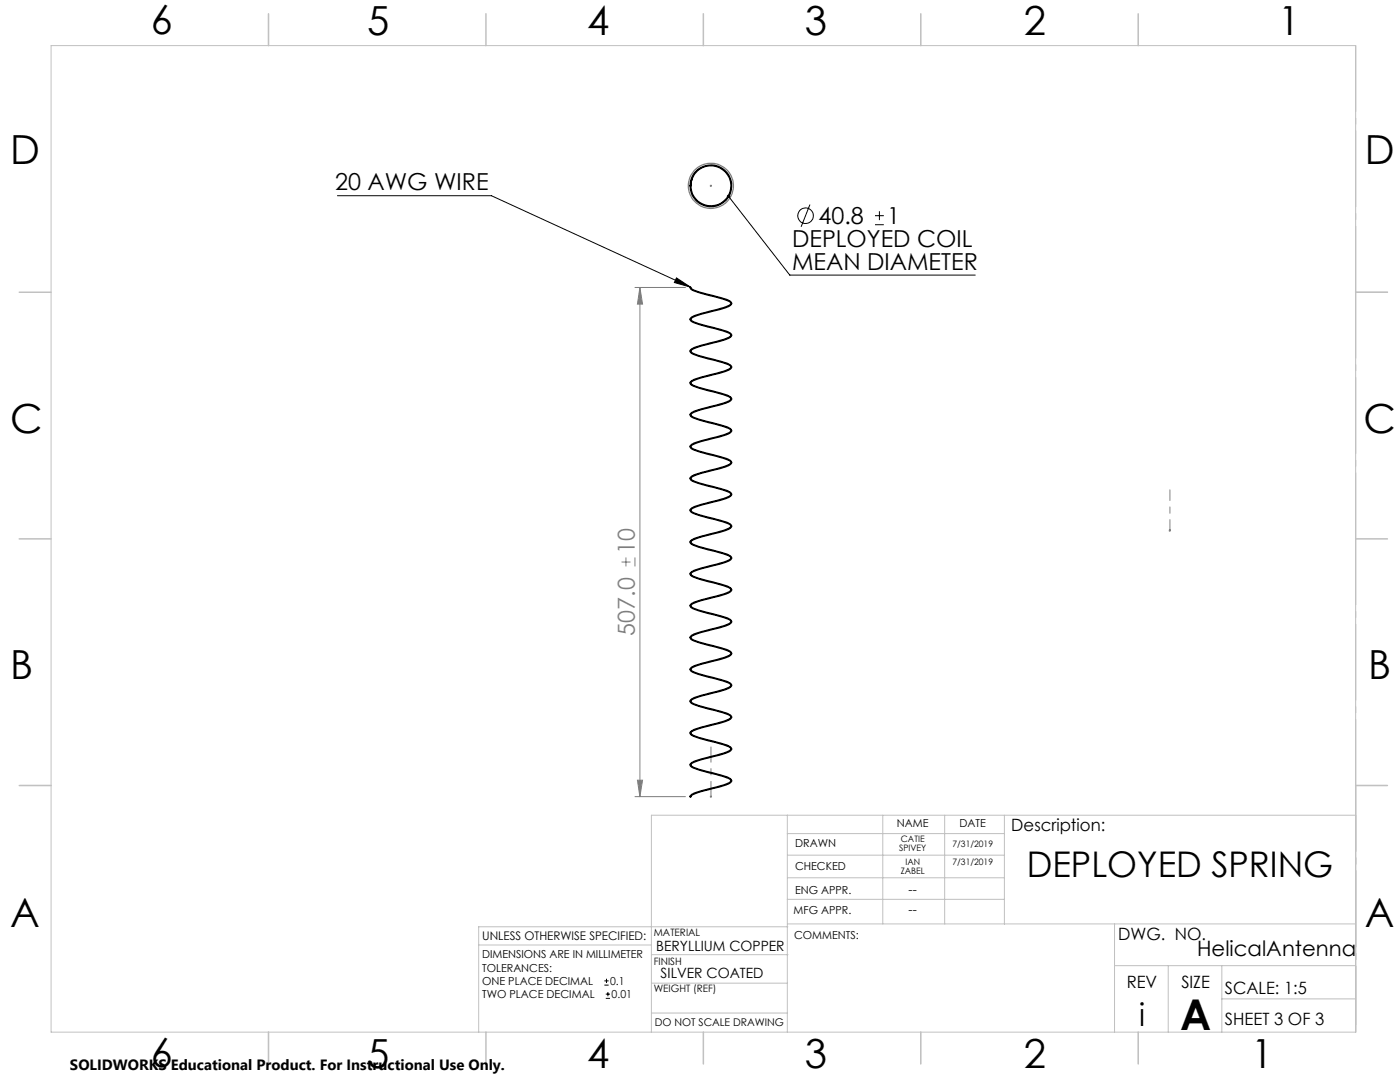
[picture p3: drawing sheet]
<svg xmlns="http://www.w3.org/2000/svg" width="279mm" height="216mm" viewBox="0 0 279 216" stroke-linecap="round" stroke-linejoin="round" font-family="sans-serif">
<path d="M126.7 57.4h10.1M127.7 57.4v101.6M127.7 57.4l.5 3.3h-1zM124 112.1h1.8M124.9 111.2v1.8M126.7 111.2v1.8M126.7 159h10.1M127.2 155.7h1l-.5 3.3z" fill="none" stroke="#808080" stroke-width=".2"/>
<g fill="none" stroke="#000" stroke-width=".2">
<path d="M67.3 39.1h30.8l39.7 18.2M145.4 39.2l12.2 15.7h37M135 55.5l2.8 1.8-3.2-.9zM161.6 40.8l-1.7 4.5M174.6 44.8h1.8M174.6 43h1.8M175.5 42.2v1.7M120.6 196.6h.9M120.6 195.7h.9M120.9 199.2h.8M120.9 198.4h.8M121 195.3v.8"/>
<path d="M121.3 197.9v.9"/>
<circle cx="160.8" cy="43.1" r="1.56"/>
</g>
<g fill="none" stroke="#808080" stroke-width=".25">
<path d="M233.4 105.8l.1 .1z"/>
<circle cx="141.9" cy="37.1" r=".07"/>
<circle cx="141.9" cy="37.1" r="4.5"/>
<circle cx="233.5" cy="105.9" r=".06"/>
<circle cx="141.9" cy="159" r=".08"/>
</g>
<path d="M270.6 9.1v49.2M270.6 58.3v49.2M270.6 107.5v49.2M270.6 156.7v49.2" fill="none" stroke="#c0c0c0" stroke-width=".2" stroke-dasharray="15.2 1.3 1.3 1.3" stroke-dashoffset="2.1"/>
<g fill="none" stroke="#c0c0c0" stroke-width=".2">
<path d="M10.2 9.1h260.3v196.9h-260.3zM270.5 58.3h6.4M270.5 156.7h6.4M157.1 162.7v43.3M157.1 175.2h43.3M157.1 170.6h43.3M157.1 166.3h43.3M157.1 179.5h43.3M176.2 162.7v21.7M188.5 162.7v21.7M200.4 162.7v21.7M270.6 162.7h-140.6v43.3"/>
<path d="M95.5 188.6h34.5M130 196.2h27.1M130 190.5h27.3M157.1 184.4h113.4M157.2 184.9h-61.7v21.1M222.4 184.4v21.6M222.4 192.7h48.1M233.2 192.7v13.3M243.8 199.3h26.7M243.8 192.7v13.3M130 202.1h27.1"/>
</g>
<g fill="none" stroke="#c0c0c0" stroke-width=".3">
<path d="M53.6 2.8v6.3M97 2.8v6.3M140.4 2.8v6.3M183.8 2.8v6.3M227.2 2.8v6.3M3.8 58.3h6.4M270.5 58.3h6.4M3.8 107.5h6.4M270.5 107.5h6.4M3.8 156.7h6.4M270.5 156.7h6.4M53.6 206v6.3"/>
<path d="M97 206v6.3M140.4 206v6.3M183.8 206v6.3M227.2 206v6.3"/>
</g>
<path d="M233.5 105.8v-8.1" fill="none" stroke="#808080" stroke-width=".2" stroke-dasharray="15.2 1.3 1.3 1.3" stroke-dashoffset="13.1"/>
<path d="M233.5 105.8l-.1 .1M141.9 158.9h-.1" fill="none" stroke="#808080" stroke-width=".2" stroke-dasharray="15.2 1.3 1.3 1.3"/>
<path d="M141.9 158.9v-9.9" fill="none" stroke="#808080" stroke-width=".2" stroke-dasharray="15.2 1.3 1.3 1.3" stroke-dashoffset="12.2"/>
<path d="M127.2 155.7h1l-.5 3.3zM127.7 57.4l.5 3.3h-1z" fill="#808080"/>
<path d="M135 55.5l2.8 1.8-3.2-.9zM145.1 38.9a.33 .33 0 0 0 .2 .6 .33 .33 0 0 0 .4-.4 .33 .33 0 0 0-.4-.3l.1 .4z" fill="#000"/>
<g fill="none" stroke="#000" stroke-width=".25">
<path d="M137.7 37.1h.2M138.1 35.7l-.2 1.4M137.7 159l.1-.3a14.5 14.5 0 0 1 5.2-1.7l2.5-.8 .3-.3v-.3a6.7 6.7 0 0 0-3-1.1l-2.9-.7a4 4 0 0 1-2.1-.9l-.1-.3 .1-.2a14.5 14.5 0 0 1 5.2-1.7l2.5-.9 .3-.2v-.3a6.7 6.7 0 0 0-3-1.1l-2.9-.8a4 4 0 0 1-2.1-.9l-.1-.2 .1-.3a14.5 14.5 0 0 1 5.2-1.7l2.5-.8 .3-.3v-.3a6.7 6.7 0 0 0-3-1.1l-2.9-.7a4 4 0 0 1-2.1-.9l-.1-.3 .1-.2a14.5 14.5 0 0 1 5.2-1.7l2.5-.9 .3-.2v-.3a6.7 6.7 0 0 0-3-1.1l-2.9-.8a4 4 0 0 1-2.1-.9l-.1-.2 .1-.3a14.5 14.5 0 0 1 5.2-1.7l2.5-.8 .3-.3v-.3a6.7 6.7 0 0 0-3-1.1l-2.9-.7a4 4 0 0 1-2.1-.9l-.1-.3 .1-.2a14.5 14.5 0 0 1 5.2-1.7l2.5-.9 .3-.2v-.3a6.7 6.7 0 0 0-3-1.1l-2.9-.8a4 4 0 0 1-2.1-.9l-.1-.2 .1-.3a14.5 14.5 0 0 1 5.2-1.7l2.5-.8 .3-.3v-.3a6.7 6.7 0 0 0-3-1.1l-2.9-.7a4 4 0 0 1-2.1-.9l-.1-.3 .1-.2a14.5 14.5 0 0 1 5.2-1.7l2.5-.9 .3-.2v-.3a6.7 6.7 0 0 0-3-1.1l-2.9-.8a4 4 0 0 1-2.1-.9l-.1-.2 .1-.3a14.5 14.5 0 0 1 5.2-1.7l2.5-.8 .3-.3v-.3a6.7 6.7 0 0 0-3-1.1l-2.9-.7a4 4 0 0 1-2.1-.9l-.1-.3 .1-.2a14.5 14.5 0 0 1 5.2-1.7l2.5-.9 .3-.2v-.3a6.7 6.7 0 0 0-3-1.1l-2.9-.8a4 4 0 0 1-2.1-.9l-.1-.2 .1-.3a14.5 14.5 0 0 1 5.2-1.7l2.5-.8 .3-.3v-.3a6.7 6.7 0 0 0-3-1.1l-2.9-.7a4 4 0 0 1-2.1-.9l-.1-.3 .1-.2a14.5 14.5 0 0 1 5.2-1.7l2.5-.9 .3-.2v-.3a6.7 6.7 0 0 0-3-1.1l-2.9-.8a4 4 0 0 1-2.1-.9l-.1-.2 .1-.3a14.5 14.5 0 0 1 5.2-1.7l2.5-.8 .3-.3v-.3a6.7 6.7 0 0 0-3-1.1l-2.9-.7a4 4 0 0 1-2.1-.9l-.1-.3 .1-.2a14.5 14.5 0 0 1 5.2-1.7l2.5-.9 .3-.2v-.3a6.7 6.7 0 0 0-3-1.1l-2.9-.8a4 4 0 0 1-2.1-.9l-.1-.2 .1-.3a14.5 14.5 0 0 1 5.2-1.7l2.5-.8 .3-.3v-.3a6.7 6.7 0 0 0-3-1.1l-2.9-.7a4 4 0 0 1-2.1-.9l-.1-.3 .1-.2a14.5 14.5 0 0 1 5.2-1.7l2.5-.9 .3-.2v-.3a6.7 6.7 0 0 0-3-1.1l-2.9-.8a4 4 0 0 1-2.1-.9v-.3l.2 .3a11.7 11.7 0 0 0 4.3 1.4l2.8 .8 .7 .3 .2 .4-.2 .4a17.9 17.9 0 0 1-5.1 1.6l-2.1 .7a.73 .73 0 0 0-.7 .7 5.8 5.8 0 0 0 3 1.1l4.5 1.3 .4 .2 .2 .4-.2 .4a17.9 17.9 0 0 1-5.1 1.6l-2.1 .6a.73 .73 0 0 0-.7 .7 5.8 5.8 0 0 0 3 1.1l4.5 1.3 .4 .2 .2 .4-.2 .4a17.9 17.9 0 0 1-5.1 1.6l-2.1 .7a.73 .73 0 0 0-.7 .7 5.8 5.8 0 0 0 3 1.1l4.5 1.3 .4 .2 .2 .4-.2 .4a17.9 17.9 0 0 1-5.1 1.6l-2.1 .6a.73 .73 0 0 0-.7 .7 5.8 5.8 0 0 0 3 1.1l4.5 1.3 .4 .2 .2 .4-.2 .4a17.9 17.9 0 0 1-5.1 1.6l-2.1 .7a.73 .73 0 0 0-.7 .7 5.8 5.8 0 0 0 3 1.1l4.5 1.3 .4 .2 .2 .4-.2 .4a17.9 17.9 0 0 1-5.1 1.6l-2.1 .6a.73 .73 0 0 0-.7 .7 5.8 5.8 0 0 0 3 1.1l4.5 1.3 .4 .2 .2 .4-.2 .4a17.9 17.9 0 0 1-5.1 1.6l-2.1 .7a.73 .73 0 0 0-.7 .7 5.8 5.8 0 0 0 3 1.1l4.5 1.3 .4 .2 .2 .4-.2 .4a17.9 17.9 0 0 1-5.1 1.6l-2.1 .6a.73 .73 0 0 0-.7 .7 5.8 5.8 0 0 0 3 1.1l4.5 1.3 .4 .2 .2 .4-.2 .4a17.9 17.9 0 0 1-5.1 1.6l-2.1 .7a.73 .73 0 0 0-.7 .7 5.8 5.8 0 0 0 3 1.1l4.5 1.3 .4 .2 .2 .4-.2 .4a17.9 17.9 0 0 1-5.1 1.6l-2.1 .6a.73 .73 0 0 0-.7 .7 5.8 5.8 0 0 0 3 1.1l4.5 1.3 .4 .2 .2 .4-.2 .4a17.9 17.9 0 0 1-5.1 1.6l-2.1 .7a.73 .73 0 0 0-.7 .7 5.8 5.8 0 0 0 3 1.1l4.5 1.3 .4 .2 .2 .4-.2 .4a17.9 17.9 0 0 1-5.1 1.6l-2.1 .6a.73 .73 0 0 0-.7 .7 5.8 5.8 0 0 0 3 1.1l4.5 1.3 .4 .2 .2 .4-.2 .4a17.9 17.9 0 0 1-5.1 1.6l-2.1 .7a.73 .73 0 0 0-.7 .7 5.8 5.8 0 0 0 3 1.1l4.5 1.3 .4 .2 .2 .4-.2 .4a17.9 17.9 0 0 1-5.1 1.6l-2.1 .6a.73 .73 0 0 0-.7 .7 5.8 5.8 0 0 0 3 1.1l4.5 1.3 .4 .2 .2 .4-.2 .4a17.9 17.9 0 0 1-5.1 1.6l-2.1 .7a.73 .73 0 0 0-.7 .7 5.8 5.8 0 0 0 3 1.1l4.5 1.3 .4 .2 .2 .4-.2 .4a17.9 17.9 0 0 1-5.1 1.6l-2.4 .7-.4 .5"/>
<circle cx="141.9" cy="37.1" r="4"/>
<circle cx="141.9" cy="37.1" r="4.2"/>
<circle cx="137.8" cy="159" r=".08"/>
</g>
<text font-size="8.5" x="235.5" y="205.4">A</text>
<g font-size="8">
<text x="30.1" y="6.8">6</text>
<text x="73.3" y="6.9">5</text>
<text x="117.2" y="6.9">4</text>
<text x="160.6" y="6.9">3</text>
<text x="204.3" y="6.9">2</text>
<text x="255.1" y="6.9">1</text>
<text x="2.1" y="32.7">D</text>
<text x="272.4" y="32.7">D</text>
<text x="2.1" y="86.5">C</text>
<text x="272.1" y="86.5">C</text>
<text x="2.1" y="135.6">B</text>
<text x="273.1" y="135.6">B</text>
<text x="2.1" y="185">A</text>
<text x="272.4" y="185">A</text>
<text x="30.1" y="213">6</text>
<text x="73.3" y="213.1">5</text>
<text x="117.2" y="213.1">4</text>
<text x="160.6" y="213.1">3</text>
<text x="204.3" y="213.1">2</text>
<text x="249.7" y="213.1">1</text>
</g>
<text font-size="7.1" x="204.9" y="174.9">DEPLOYED SPRING</text>
<text font-size="6.3" x="227.3" y="204.6">i</text>
<g font-size="4.7">
<text x="66.9" y="38">20 AWG WIRE</text>
<text x="163.4" y="44.8">40.8</text>
<text x="177" y="44.8">1</text>
<text x="158.1" y="49.3">DEPLOYED COIL</text>
<text x="158.1" y="53.8">MEAN DIAMETER</text>
</g>
<g font-size="4.7" fill="#808080">
<text x="126.7" y="110.6" transform="rotate(-90 126.7 110.6)">10</text>
<text x="126.7" y="126.9" transform="rotate(-90 126.7 126.9)">507.0</text>
</g>
<text font-size="4.2" x="238.9" y="190.8">HelicalAntenna</text>
<g font-size="3.4">
<text x="201.8" y="165.9">Description:</text>
<text x="223.2" y="187.6">DWG. NO.</text>
<text x="224.9" y="197.2">REV</text>
<text x="235.8" y="197.2">SIZE</text>
<text x="244.4" y="198.4">SCALE: 1:5</text>
<text x="244.4" y="204.6">SHEET 3 OF 3</text>
</g>
<text font-size="3" x="14" y="213.5">SOLIDWORKS Educational Product. For Instructional Use Only.</text>
<g font-size="2.8">
<text x="131" y="189.7">BERYLLIUM COPPER</text>
<text x="131.8" y="195.1">SILVER COATED</text>
</g>
<g font-size="2.5">
<text x="181.3" y="178.3">--</text>
<text x="181.3" y="182.3">--</text>
</g>
<text font-size="2.4" x="96.2" y="187.5">UNLESS OTHERWISE SPECIFIED:</text>
<g font-size="2.2">
<text x="179" y="165.1">NAME</text>
<text x="191.5" y="165.1">DATE</text>
<text x="158.7" y="169">DRAWN</text>
<text x="158.7" y="173.5">CHECKED</text>
<text x="158.7" y="178.3">ENG APPR.</text>
<text x="158.4" y="182.4">MFG APPR.</text>
<text x="96.2" y="191.2">DIMENSIONS ARE IN MILLIMETER</text>
<text x="158.5" y="187.4">COMMENTS:</text>
<text x="96.2" y="193.9">TOLERANCES:</text>
<text x="96.2" y="196.5">ONE PLACE DECIMAL</text>
<text x="121.8" y="196.5">0.1</text>
<text x="96.2" y="199.2">TWO PLACE DECIMAL</text>
<text x="122.1" y="199.2">0.01</text>
</g>
<text font-size="2.1" x="130.7" y="204.6">DO NOT SCALE DRAWING</text>
<g font-size="2">
<text x="130.5" y="186.8">MATERIAL</text>
<text x="130.5" y="192.5">FINISH</text>
<text x="130.5" y="198">WEIGHT (REF)</text>
</g>
<g font-size="1.8">
<text x="179.8" y="168">CATIE</text>
<text x="179.5" y="169.7">SPIVEY</text>
<text x="180.7" y="172.6">IAN</text>
<text x="190.1" y="172.6">7/31/2019</text>
<text x="190.1" y="169">7/31/2019</text>
<text x="179.8" y="174.3">ZABEL</text>
</g>
</svg>
